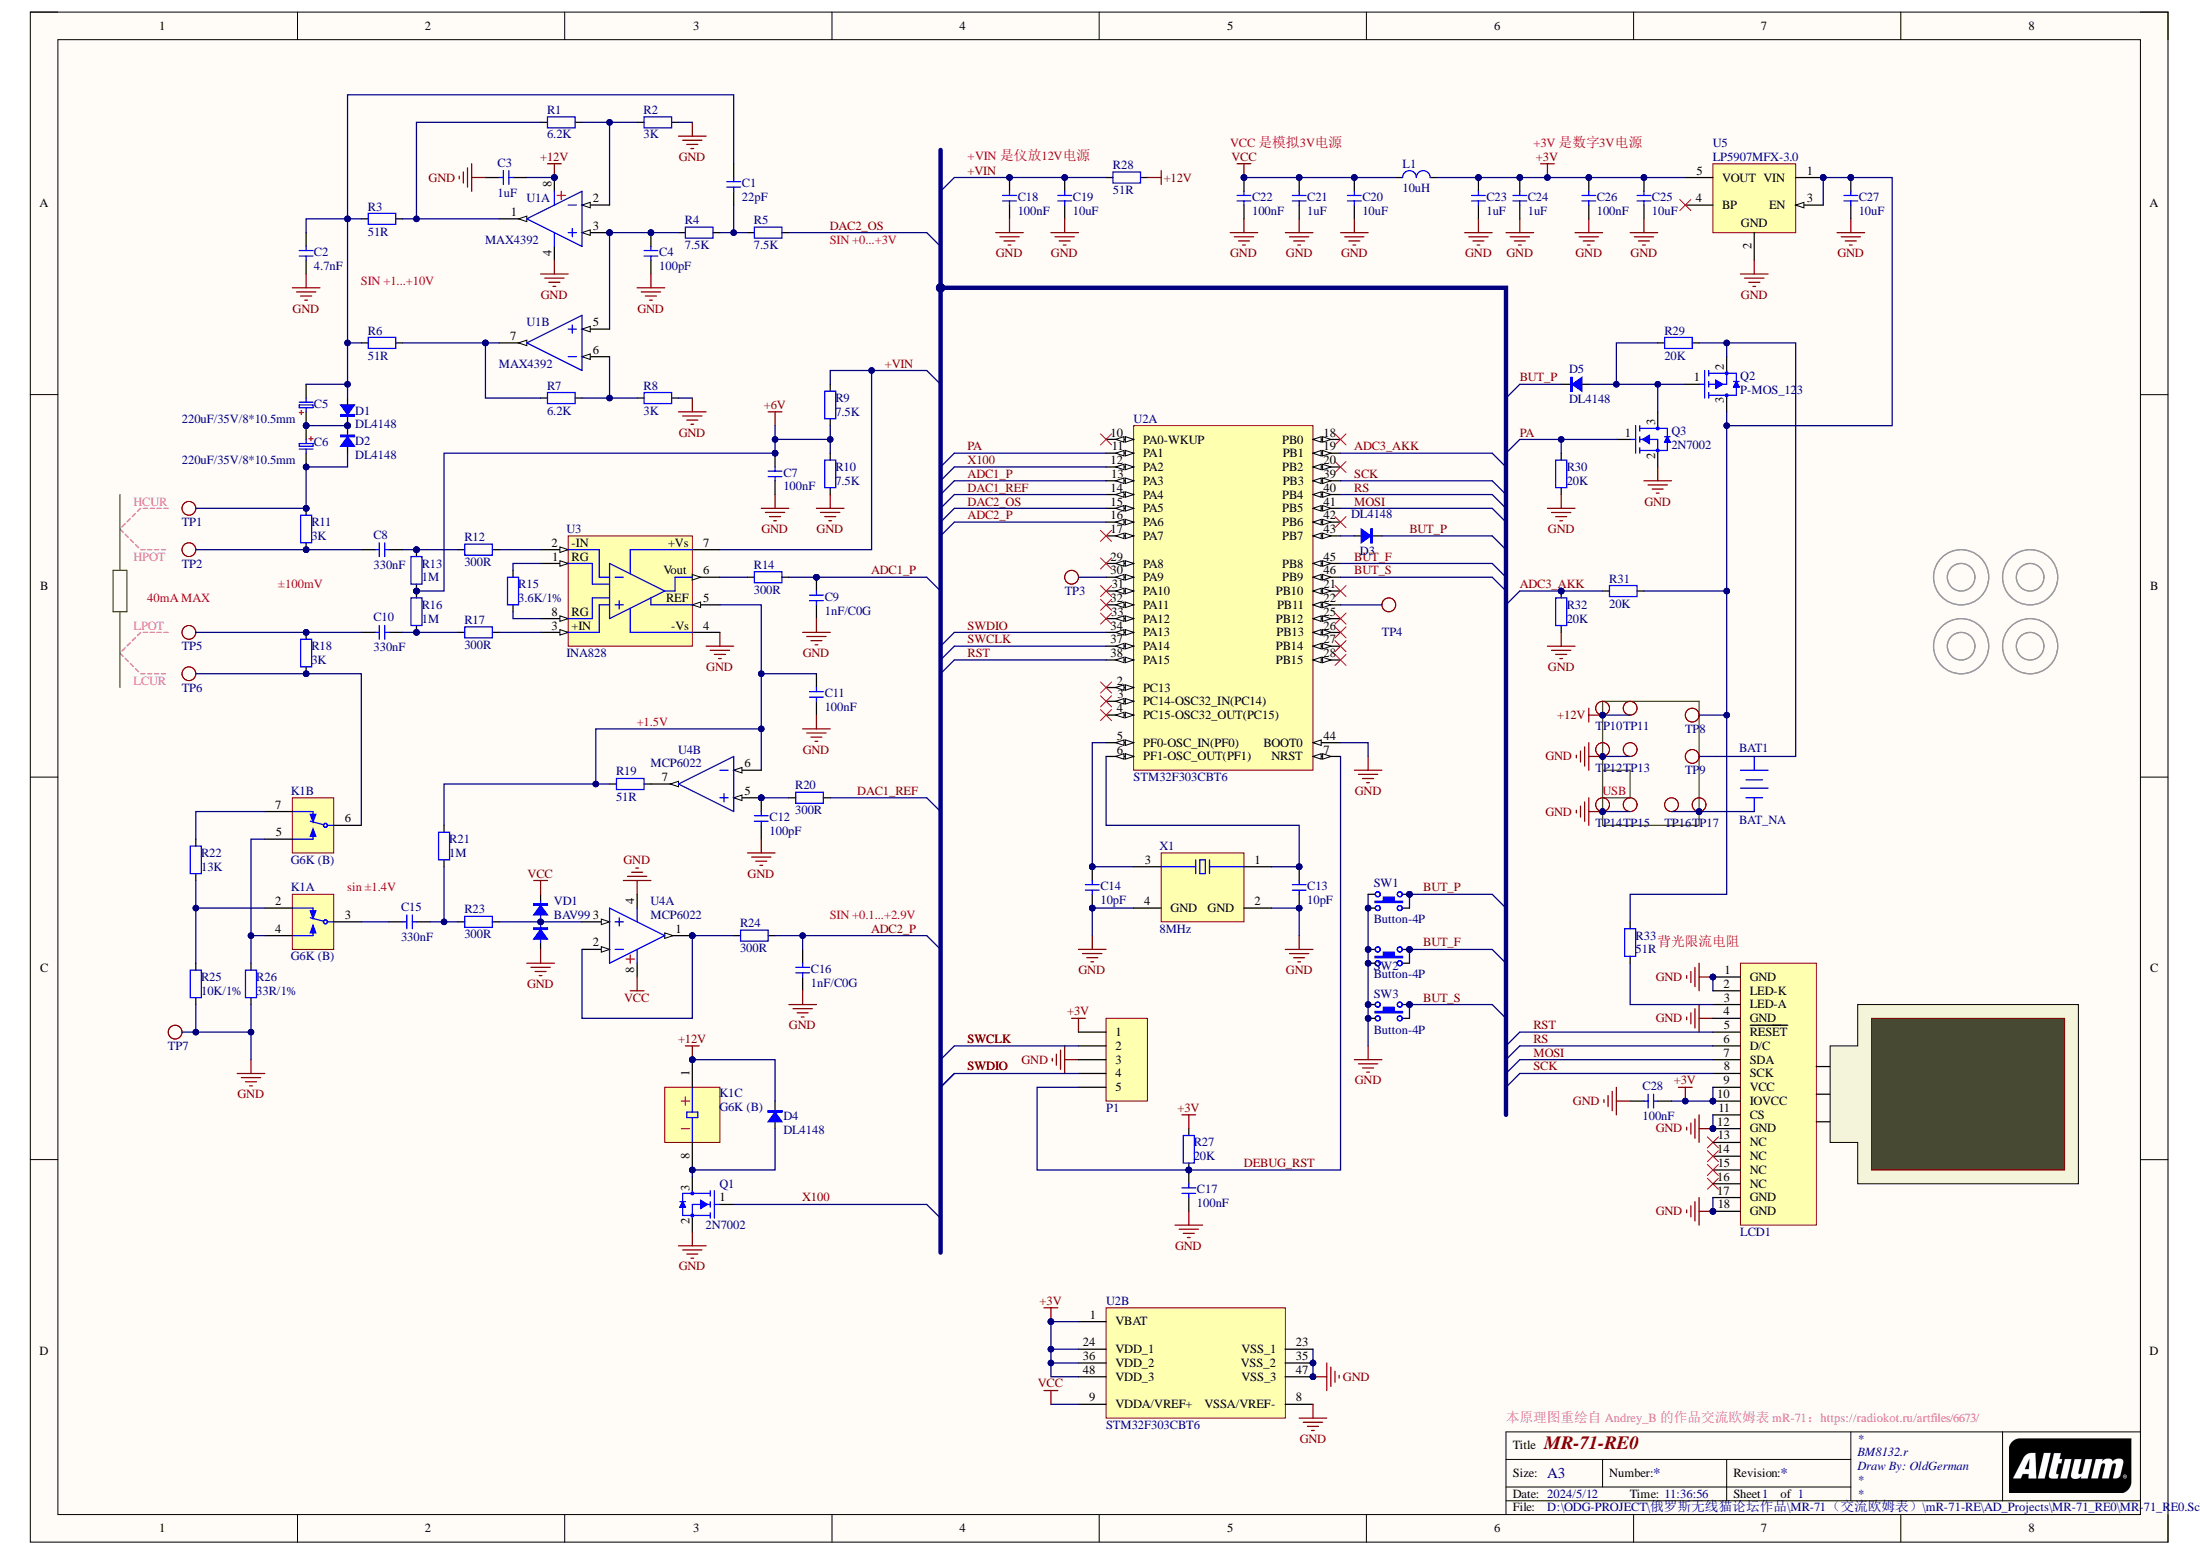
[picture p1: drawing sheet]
# Altium schematic sheet MR-71_RE0.SchDoc: MR-71-RE0
size A3; Address1: BM8132.r; Address2: Draw By: OldGerman; SheetNumber: 1; SheetTotal: 1

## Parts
BAT1  BAT_NA  [Lipo_NONE]
C1  22pF  [C0805]
C2  4.7nF  [C0805]
C3  1uF  [C0805]
C4  100pF  [C0805]
C5  220uF/35V/8*10.5mm  [CAP OS-CON D=8.0 L=11.9 E12]
C6  220uF/35V/8*10.5mm  [CAP OS-CON D=8.0 L=11.9 E12]
C7  100nF  [C0805]
C8  330nF  [C0805]
C9  1nF/C0G  [C0805]
C10  330nF  [C0805]
C11  100nF  [C0805]
C12  100pF  [C0805]
C13  10pF  [C0805]
C14  10pF  [C0805]
C15  330nF  [C0805]
C16  1nF/C0G  [C0805]
C17  100nF  [C0805]
C18  100nF  [C0805]
C19  10uF  [C1206]
C20  10uF  [C1206]
C21  1uF  [C0805]
C22  100nF  [C0805]
C23  1uF  [C0805]
C24  1uF  [C0805]
C25  10uF  [C1206]
C26  100nF  [C0805]
C27  10uF  [C1206]
C28  100nF  [C0805]
D1  DL4148  [SOD-123]
D2  DL4148  [SOD-123]
D3  DL4148  [SOD-123]
D4  DL4148  [SOD-123]
D5  DL4148  [SOD-123]
H1  HOLE  [M3.1 D=5.8 SUN]  (value not drawn)
H2  HOLE  [M3.1 D=5.8 SUN]  (value not drawn)
H3  HOLE  [M3.1 D=5.8 SUN]  (value not drawn)
H4  HOLE  [M3.1 D=5.8 SUN]  (value not drawn)
K1  G6K (B)  [RELAY_G6K-2F-Y]  (parts A,B,C of 3)
L1  10uH  [FER0805]
LCD1  LCD_Universal_128x160_18pin  [LCD-128X160-1.8INCH_SOLDER_MR-71]  (value not drawn)
P1  CONN_X5  [2.54MM_MALE_X5]  (value not drawn)
Q1  2N7002  [INFINEON SOT-23-3]
Q2  P-MOS_123  [INFINEON SOT-23-3]
Q3  2N7002  [INFINEON SOT-23-3]
R1  6.2K  [R0805]
R2  3K  [R0805]
R3  51R  [R0805]
R4  7.5K  [R0805]
R5  7.5K  [R0805]
R6  51R  [R0805]
R7  6.2K  [R0805]
R8  3K  [R0805]
R9  7.5K  [R0805]
R10  7.5K  [R0805]
R11  3K  [R0805]
R12  300R  [R0805]
R13  1M  [R0805]
R14  300R  [R0805]
R15  3.6K/1%  [R0805]
R16  1M  [R0805]
R17  300R  [R0805]
R18  3K  [R0805]
R19  51R  [R0805]
R20  300R  [R0805]
R21  1M  [R0805]
R22  13K  [R0805]
R23  300R  [R0805]
R24  300R  [R0805]
R25  10K/1%  [R0805]
R26  33R/1%  [R1206]
R27  20K  [R0805]
R28  51R  [R0805]
R29  20K  [R0805]
R30  20K  [R0805]
R31  20K  [R0805]
R32  20K  [R0805]
R33  51R  [R0805]
SW1  Button-4P  [TACTILE_SWITCH_SMD_4X4MM]
SW2  Button-4P  [TACTILE_SWITCH_SMD_4X4MM]
SW3  Button-4P  [TACTILE_SWITCH_SMD_4X4MM]
TP1  TP_SMD  [TP_SMD_1.5mm_01]  (value not drawn)  (no BOM)
TP2  TP_SMD  [TP_SMD_1.5mm_01]  (value not drawn)  (no BOM)
TP3  TP_SMD  [TP_SMD_1.5mm_01]  (value not drawn)  (no BOM)
TP4  TP_SMD  [TP_SMD_1.5mm_01]  (value not drawn)  (no BOM)
TP5  TP_SMD  [TP_SMD_1.5mm_01]  (value not drawn)  (no BOM)
TP6  TP_SMD  [TP_SMD_1.5mm_01]  (value not drawn)  (no BOM)
TP7  TP_SMD  [TP_SMD_1.5mm_01]  (value not drawn)  (no BOM)
TP8  TP_SMD  [TP_SMD_1.5mm_01]  (value not drawn)  (no BOM)
TP9  TP_SMD  [TP_SMD_1.5mm_01]  (value not drawn)  (no BOM)
TP10  TP_SMD  [KEYSTONE_5015]  (value not drawn)  (no BOM)
TP11  TP_SMD  [KEYSTONE_5015]  (value not drawn)  (no BOM)
TP12  TP_SMD  [KEYSTONE_5015]  (value not drawn)  (no BOM)
TP13  TP_SMD  [KEYSTONE_5015]  (value not drawn)  (no BOM)
TP14  TP_SMD  [KEYSTONE_5015]  (value not drawn)  (no BOM)
TP15  TP_SMD  [KEYSTONE_5015]  (value not drawn)  (no BOM)
TP16  TP_SMD  [KEYSTONE_5015]  (value not drawn)  (no BOM)
TP17  TP_SMD  [KEYSTONE_5015]  (value not drawn)  (no BOM)
U1  MAX4392  [ANALOG DEV SOIC-8 R8]  (parts A,B of 2)
U2  STM32F303CBT6  [ST LQFP-48 7x7MM]  (parts A,B of 2)
U3  INA828  [ANALOG DEV SOIC-8 R8]
U4  MCP6022  [ANALOG DEV SOIC-8 R8]  (parts A,B of 2)
U5  LP5907MFX-3.0  [ANALOG TSOT-23-5 UJ-5]
VD1  BAV99  [INFINEON SOT-23-3]
X1  8MHz  [EPSON TSX-3225]

## Blocks framed on the sheet
USB: TP10-TP16

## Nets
+3V: C23.1 C24.1 C25.1 C26.1 C28.2 L1.2 LCD1.9(VCC) LCD1.10(IOVCC) P1.1 R27.2 U2.1(VBAT) U2.24(VDD_1) U2.36(VDD_2) U2.48(VDD_3) U5.5(VOUT)
+6V: C7.1 R9.1 R10.2 R13.2 R16.1
+12V: C3.2 D4.2(C) K1.1 R28.2 TP10.1 TP11.1 U1.8(V+)
GND: C2.2 C3.1 C4.2 C7.2 C9.2 C11.2 C12.2 C13.1 C14.1 C16.1 C17.1 C18.2 C19.2 C20.2 C21.2 C22.2 C23.2 C24.2 C25.2 C26.2 C27.2 C28.1 LCD1.1(GND) LCD1.2(LED-K) LCD1.4(GND) LCD1.11(CS) LCD1.12(GND) LCD1.17(GND) LCD1.18(GND) P1.3 Q1.2(S) Q3.2(S) R2.2 R8.2 R10.1 R25.2 R26.2 R30.2 R32.2 SW1.1 SW1.2 SW2.1 SW2.2 SW3.1 SW3.2 TP7.1 TP12.1 TP13.1 TP14.1 TP15.1 U1.4(V-) U2.8(VSSA/VREF-) U2.23(VSS_1) U2.35(VSS_2) U2.44(BOOT0) U2.47(VSS_3) U3.4(-Vs) U4.4(V-) U5.2(GND) VD1.1 X1.2(GND) X1.4(GND)
VCC: C20.1 C21.1 C22.1 L1.1 U2.9(VDDA/VREF+) U4.8(V+) VD1.2
+VIN: C18.1 C19.1 R9.2 R28.1 U3.7(+Vs)
ADC1_P: C9.1 R14.1 U2.13(PA3)
ADC2_P: C16.2 R24.1 U2.16(PA6)
ADC3_AKK: R31.1 R32.1 U2.19(PB1)
BUT_F: SW2.3 SW2.4 U2.45(PB8)
BUT_P: D3.2(C) D5.2(C) SW1.3 SW1.4
BUT_S: SW3.3 SW3.4 U2.46(PB9)
DAC1_REF: R20.1 U2.14(PA4)
DAC2_OS: R5.2 U2.15(PA5)
DEBUG_RST: C17.2 P1.5 R27.1 U2.7(NRST)
MOSI: LCD1.7(SDA) U2.41(PB5)
PA: Q3.1(G) R30.1 U2.11(PA1)
RS: LCD1.6(D/C) U2.40(PB4)
RST: LCD1.5(~{RESE}~{T}) U2.38(PA15)
SCK: LCD1.8(SCK) U2.39(PB3)
SWCLK: P1.2 U2.37(PA14)
SWDIO: P1.4 U2.34(PA13)
X100: Q1.1(G) U2.12(PA2)
NetC1_1: C1.1 C2.1 C5.2 D1.1(A) R3.1 R6.1
NetC1_2: C1.2 R4.2 R5.1
NetC4_1: C4.1 R4.1 U1.3(+) U1.5(+)
NetC5_1: C5.1 C6.1 D1.2(C) D2.2(C)
NetC6_2: C6.2 D2.1(A) R11.1 TP1.1
NetC8_1: C8.1 R12.2 R13.1
NetC8_2: C8.2 R11.2 TP2.1
NetC10_1: C10.1 R16.2 R17.2
NetC10_2: C10.2 R18.1 TP5.1
NetC11_1: C11.1 R19.1 R21.1 U3.5(REF) U4.6(-)
NetC12_1: C12.1 R20.2 U4.5(+)
NetC13_2: C13.2 U2.6(PF1-OSC_OUT(PF1)) X1.1
NetC14_2: C14.2 U2.5(PF0-OSC_IN(PF0)) X1.3
NetC15_1: C15.1 R21.2 R23.2
NetC15_2: C15.2 K1.3
NetC27_1: C27.1 Q2.3(D) R31.2 R33.2 TP8.1 U5.1(VIN) U5.3(EN)
NetD3_1: D3.1(A) U2.43(PB7)
NetD4_1: D4.1(A) K1.8 Q1.3(D)
NetD5_1: D5.1(A) Q2.1(G) Q3.3(D) R29.1
NetK1_2: K1.2 R22.2 R25.1
NetK1_4: K1.4 K1.5 R26.1
NetK1_6: K1.6 R18.2 TP6.1
NetK1_7: K1.7 R22.1
NetLCD1_3: LCD1.3(LED-A) R33.1
NetQ2_2: Q2.2(S) R29.2 TP9.1
NetR1_1: R1.1 R3.2 U1.1(OUT1)
NetR1_2: R1.2 R2.1 U1.2(-)
NetR6_2: R6.2 R7.1 U1.7(OUT2)
NetR7_2: R7.2 R8.1 U1.6(-)
NetR12_1: R12.1 U3.2(-IN)
NetR14_2: R14.2 U3.6(Vout)
NetR15_1: R15.1 U3.1(RG)
NetR15_2: R15.2 U3.8(RG)
NetR17_1: R17.1 U3.3(+IN)
NetR19_2: R19.2 U4.7(OUT2)
NetR23_1: R23.1 U4.3(+) VD1.3
NetR24_2: R24.2 U4.1(OUT1) U4.2(-)
NetTP3_1: TP3.1 U2.30(PA9)
NetTP4_1: TP4.1 U2.22(PB11)
NetTP16_1: TP16.1 TP17.1

Not connected (* = marked no-connect by the designer): H1 1; H2 1; H3 1; H4 1; LCD1 13(NC)* 14(NC)* 15(NC)* 16(NC)*; U2 2(PC13)* 3(PC14-OSC32_IN(PC14))* 4(PC15-OSC32_OUT(PC15))* 10(PA0-WKUP)* 17(PA7)* 18(PB0)* 20(PB2)* 21(PB10)* 25(PB12)* 26(PB13)* 27(PB14)* 28(PB15)* 29(PA8)* 31(PA10)* 32(PA11)* 33(PA12)* 42(PB6)*; U5 4(BP)*

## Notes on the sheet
- +VIN 是仪放12V电源
- VCC 是模拟3V电源
- +3V 是数字3V电源
- (near R5) SIN +0...+3V
- SIN +1...+10V
- HCUR
- HPOT
- 40mA MAX
- ±100mV
- LPOT
- LCUR
- +1.5V
- sin ±1.4V
- SIN +0.1...+2.9V
- (near R33) 背光限流电阻
- 本原理图重绘自 Andrey_B 的作品交流欧姆表 mR-71：https://radiokot.ru/artfiles/6673/
